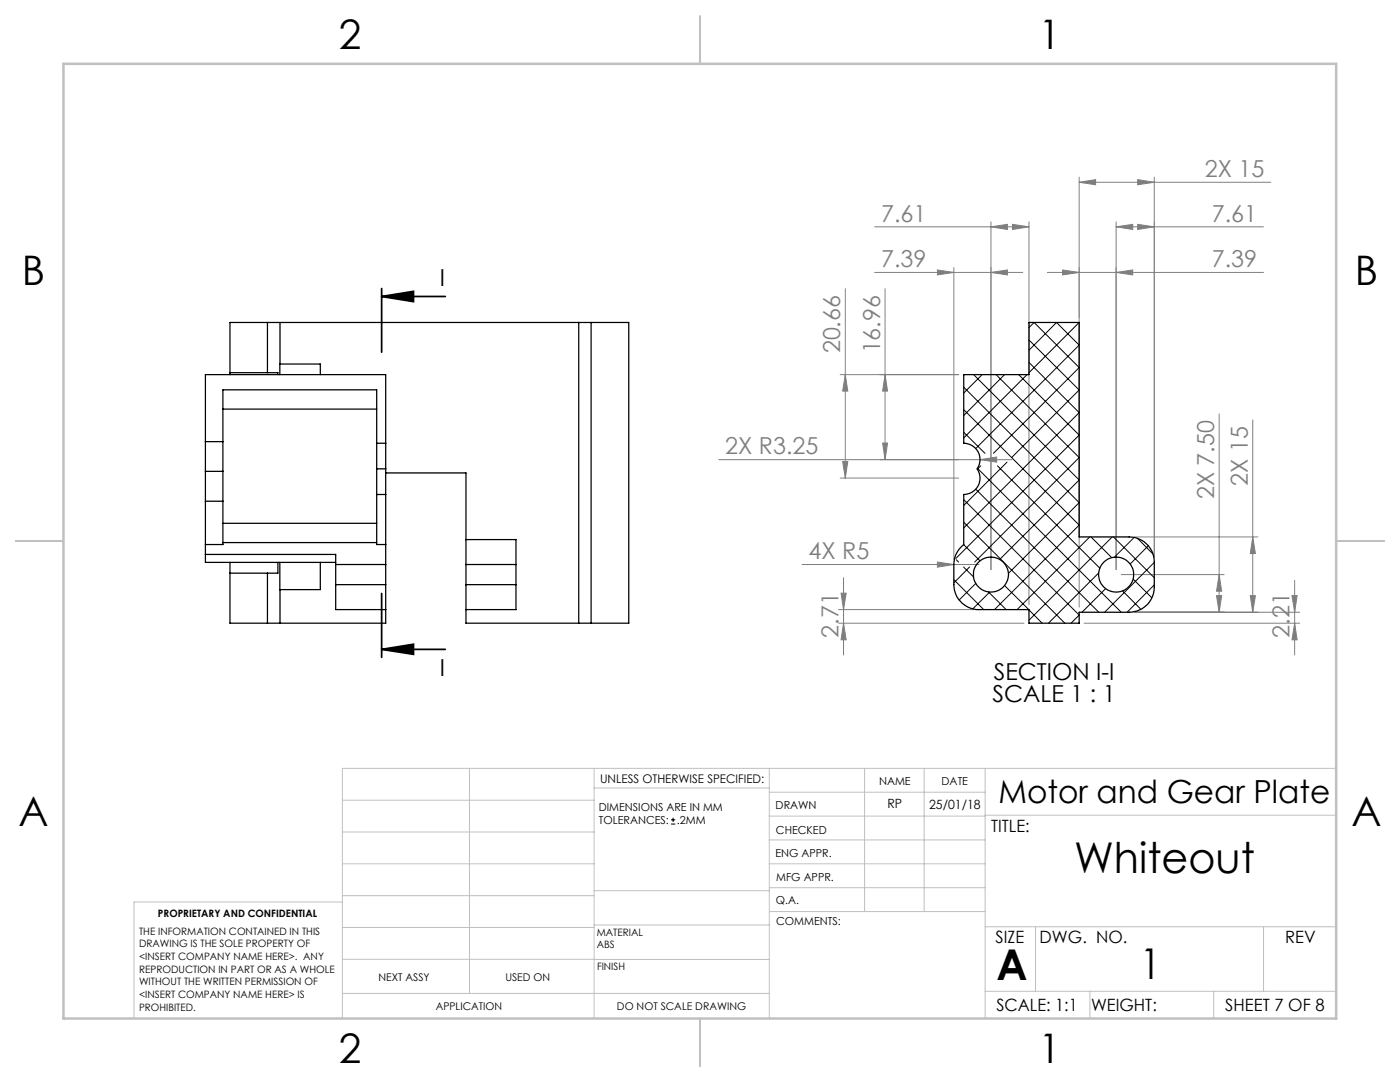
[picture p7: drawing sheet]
<svg xmlns="http://www.w3.org/2000/svg" width="279mm" height="216mm" viewBox="0 0 279 216" stroke-linecap="round" stroke-linejoin="round" font-family="sans-serif">
<path d="M133.9 164.4h.9M133.9 163.6h.9M134.3 163.2v.8" fill="none" stroke="#000" stroke-width=".2"/>
<path d="M76.2 59.2h12.7M76.2 57.6v12.7M76.2 59.2l6.3-1.1v2.1zM76.2 118.4v12.8M76.2 129.6h12.7M76.2 129.6l6.3-1v2z" fill="none" stroke="#000" stroke-width=".35"/>
<g fill="none" stroke="#808080" stroke-width=".2">
<path d="M215.4 36.4l3.3-.6v1.1zM215.4 35.3v85.8M215.4 36.4h38.2M227 35.8l3.4 .6-3.4 .5zM230.4 35.3v75.9M168.7 57.6v37.8M174.6 45.3h30.8M174.6 54.4h29.5M176.6 57.6v34.1M187.1 53.9l3.3 .5-3.3 .5zM190.4 53.4v58.3M197.8 54.4l3.2-.5v1z"/>
<path d="M197.8 45.3l3.2-.5v1zM197.8 44.3v69.4M202.1 44.8l3.3 .5-3.3 .5zM205.4 44.3v76.3M209 54.4h43.2M212.1 53.9l3.3 .5-3.3 .5zM222.7 45.3l3.4-.5v1zM222.7 44.3v69.4M222.7 45.3h29.5M222.7 54.4l3.4-.5v1zM227 44.8l3.4 .5-3.4 .5zM167.7 74.8h23.6"/>
<path d="M168.7 74.8l.5 3.2h-1zM176.6 74.8l.5 3.2h-1zM143.4 91.7h58.5M167.7 95.4h23.6M168.2 92.1h1l-.5 3.3zM176.1 88.4h1l-.5 3.3zM195.6 91.7l3.3-.5v1zM243.3 82.6v39.6M250 83.8v38.4M160.1 112.6h35.3M167.9 118.4h1l-.6 3.2zM168.3 115.3v15.4"/>
<path d="M187.1 112.1l3.3 .5-3.3 .6zM223.8 114.7h20.5M226.4 107.1h24.6M242.8 118.9h1l-.5 3.3zM243.3 114.7l.5 3.3h-1zM249.5 118.9h1l-.5 3.3zM250 107.1l.5 3.4h-1zM257.8 118.9h1.1l-.5 3.3zM258.4 115.8v14.9M167.4 124.4h37M167.4 121.6h27M168.3 124.4l.6 3.3h-1z"/>
<path d="M216.4 124.4h43M226.4 122.2h33M258.4 124.4l.5 3.3h-1.1z"/>
</g>
<g fill="none" stroke="#c0c0c0" stroke-width=".2">
<path d="M68.3 159.7h50.3M93.7 153.3v44.9M118.6 153.3v49.9M118.6 157.2h34.9M153.5 153.3v49.9M153.5 158.1h43.1M172.5 153.3v28.6M184.4 153.3v28.6M196.6 153.3v49.9M266.7 153.3h-198.4v49.9M68.3 178.7h50.3M68.3 172.4h50.3"/>
<path d="M68.3 166h50.3M68.3 180h-41.6v23.2M118.6 177.7h35M153.5 167.6h43.1M153.5 162.8h43.1M153.5 172.4h43.1M153.5 177.1h43.1M196.6 162.7h70.1M68.3 198.2h85.2M68.3 191.4l85.2 .1M68.3 185.1h50.3M118.6 184.6h35"/>
<path d="M153.6 181.9h43M196.6 197.8h70.1M196.6 184.9h70.1M206.7 184.9v12.9M217.5 197.8v5.4M242.2 197.8v5.4M252.2 184.9v12.9"/>
</g>
<path d="M139.7 3.2v9.5M3.1 107.9h9.6M266.7 107.9h9.5M139.7 203.2v9.6" fill="none" stroke="#c0c0c0" stroke-width=".25"/>
<path d="M12.7 12.7h254v190.5h-254z" fill="none" stroke="#c0c0c0" stroke-width=".5"/>
<path d="M76.2 59.2l6.3-1.1v2.1zM76.2 129.6l6.3-1v2z" fill="#000"/>
<g fill="#808080">
<path d="M187.1 112.1l3.3 .5-3.3 .6z"/>
<path d="M195.6 91.7l3.3-.5v1z"/>
<path d="M222.7 54.4l3.4-.5v1zM212.1 53.9l3.3 .5-3.3 .5z"/>
<path d="M197.8 54.4l3.2-.5v1zM187.1 53.9l3.3 .5-3.3 .5z"/>
<path d="M202.1 44.8l3.3 .5-3.3 .5zM197.8 45.3l3.2-.5v1z"/>
<path d="M227 35.8l3.4 .6-3.4 .5zM215.4 36.4l3.3-.6v1.1z"/>
<path d="M227 44.8l3.4 .5-3.4 .5zM222.7 45.3l3.4-.5v1z"/>
<path d="M176.1 88.4h1l-.5 3.3zM176.6 74.8l.5 3.2h-1zM168.2 92.1h1l-.5 3.3zM168.7 74.8l.5 3.2h-1zM168.3 124.4l.6 3.3h-1zM167.9 118.4h1l-.6 3.2z"/>
<path d="M250 107.1l.5 3.4h-1zM249.5 118.9h1l-.5 3.3zM243.3 114.7l.5 3.3h-1zM242.8 118.9h1l-.5 3.3zM257.8 118.9h1.1l-.5 3.3zM258.4 124.4l.5 3.3h-1.1z"/>
</g>
<g fill="none" stroke="#000" stroke-width=".25">
<path d="M45.9 74.4h7.5M53.4 74.4h2.1v.4M53.4 64.3h2.5M53.4 64.3h-7.5v10.5M53.4 64.3v10.1M55.9 72.6l-.1 2.2M55.9 64.3v8.3M55.9 72.6h8v2.2M55.9 64.3h59.6M115.5 64.3h2.5M115.5 64.3v60.1M118 64.3h7.5v60.1h-7.5"/>
<path d="M118 64.3v60.1M192.3 74.8h13.1v-10.5h10v42.8h10a5 5 0 0 1 5 5v5.1a5 5 0 0 1-5 5h-10v2.2h-10v-2.8h-10a5 5 0 0 1-5-4.9v-4.1a5.1 5.1 0 0 1 1.9-3.9v-10a3.3 3.3 0 0 0 2.7-5.1 3.3 3.3 0 0 0-2.7-5.2zM41 88.1v6M41 94.1v5.9M41 88.1v-13.3h36v13.6M41 88.1h3.5M41 94.1h3.5M44.5 88.1v6M44.5 94.1v5.9M44.5 88.1v-10.3h30.7v10.6M44.5 81.6h30.7M75.2 88.4v5.2"/>
<path d="M75.2 93.6v5.1M75.2 98.7v10h1.8M75.2 98.7h1.8M75.2 88.4h1.8M75.2 93.6h1.8M77 88.4v5.2M77 93.6v5.1M77 94.4h16v13.3M77 98.7v10M41 108.7v1.9M41 110.6h26v2M41 110.6v1.6h26"/>
<path d="M41 100v8.7M41 100h3.5M44.5 100v8.7h-3.5M44.5 108.3h30.7M44.5 104.4h30.7M45.9 112.2v12.2h7.5M45.9 114.4h7.5M53.4 114.4v10M55.5 112.2v2.2h-2.1M55.8 112.2l.1 5.5M55.9 117.7v6.7M63.9 112.2v5.5h-8"/>
<path d="M67 116.7v4.9h10M67 116.7h10M67 112.6h10M67 112.6v4.1M77 116.7v4.9M77 108.7v3.9M77 112.6v4.1M93 116.7v4.9M93 107.7v4.9M93 107.7h10v4.9M93 116.7h10M93 112.6h10"/>
<path d="M93 112.6v4.1M103 116.7v4.9h-10M103 112.6v4.1M53.4 124.4h2.5M77 121.6v2.8h-21.1M93 121.6v2.8h22.5M115.5 124.4h2.5"/>
<circle cx="197.8" cy="114.6" r="3.5"/>
<circle cx="222.7" cy="114.7" r="3.5"/>
</g>
<g fill="none" stroke="#000" stroke-width=".2">
<path d="M192.3 77.3l23.1 23-14.1 14.1M194.3 74.8l21.1 21-15.9 15.8M196 74.8l-3.7 3.6M198.8 74.8l16.6 16.5-20.9 20.8M200.5 74.8l-8.2 8.1M203.3 74.8l12.1 12-24.6 24.6M205 74.8l-12.7 12.6M205.4 65.4l1-1.1 9 9-17.1 17.2M205.4 69.9l5.5-5.6 4.5 4.6-20.7 20.6M205.4 67.8l10 10-13.5 13.5M205.4 72.3l10 10-23.1 23M215.4 64.3l-10 10.1"/>
<path d="M192.3 99.7l23.1 23-1.7 1.7M192.3 86.3l4.3 4.2M192.3 81.7l9.5 9.5M194.7 97.6l24.6 24.6M195.1 93.5l28.7 28.7M195.7 93l-.6 .6M199.1 93l20.4 20.4M201 92.2l-8.7 8.7M201.9 91.3l13.5 13.5-16.9 16.8M190.4 115.7l5.9 5.9M190.5 111.4h.1M190.9 111.7l.4 .4"/>
<path d="M192.3 113.1l2 2M192.3 108.7l3.3 3.2M192.3 104.2l20.2 20.2M193.5 113.1l-3.1 3.2M194.7 116.4l-3.3 3.3M197.3 118.1l3.5 3.5M197.5 118.1l-3.4 3.4M200.5 116.8l4.8 4.8M217.5 107.1l-14.5 14.5M217.7 107.1l4.2 4.2M219.3 114.3l-10.1 10.1M220.7 117.4l-4.8 4.8"/>
<path d="M222 107.1l-16.6 16.7M222.2 107.1l8.2 8.2M224 117.9l3.7 3.7M226.1 115.5l3.8 3.8M226.3 107.2l-3.9 4M227 107.4l3.1 3.1M229.2 108.9l-3.6 3.6M230.4 112.2l-9.9 10M230.4 116.7l-5.5 5.5M205.4 121.7l2.6 2.7"/>
</g>
<g font-size="8.5">
<text x="214.3" y="174.2">Whiteout</text>
<text x="198.9" y="195.5">A</text>
<text x="227.5" y="195.4">1</text>
</g>
<g font-size="8.1">
<text x="67.6" y="9.7">2</text>
<text x="207.3" y="9.7">1</text>
<text x="4.4" y="57">B</text>
<text x="270.4" y="57">B</text>
<text x="3.7" y="164.9">A</text>
<text x="269.7" y="164.9">A</text>
<text x="67.6" y="212.2">2</text>
<text x="207.3" y="212.2">1</text>
</g>
<text font-size="6.3" x="199.3" y="160.2">Motor and Gear Plate</text>
<g font-size="4.7" fill="#808080">
<text x="240.4" y="35.3">2X 15</text>
<text x="175.9" y="44.2">7.61</text>
<text x="241.9" y="44.2">7.61</text>
<text x="175.9" y="53.3">7.39</text>
<text x="241.9" y="53.3">7.39</text>
<text x="167.7" y="70.5" transform="rotate(-90 167.7 70.5)">20.66</text>
<text x="175.6" y="70.5" transform="rotate(-90 175.6 70.5)">16.96</text>
<text x="144.7" y="90.7">2X R3.25</text>
<text x="242.3" y="99.6" transform="rotate(-90 242.3 99.6)">2X 7.50</text>
<text x="249" y="97" transform="rotate(-90 249 97)">2X 15</text>
<text x="161.4" y="111.6">4X R5</text>
<text x="167.4" y="127.3" transform="rotate(-90 167.4 127.3)">2.71</text>
<text x="257.4" y="127.3" transform="rotate(-90 257.4 127.3)">2.21</text>
</g>
<g font-size="4.7">
<text x="87.8" y="57.1">I</text>
<text x="87.8" y="134.9">I</text>
<text x="198.3" y="135.6">SECTION I-I</text>
<text x="198.1" y="140.1">SCALE 1 : 1</text>
</g>
<g font-size="3.4">
<text x="197.8" y="166">TITLE:</text>
<text x="198.7" y="188.1">SIZE</text>
<text x="207.5" y="188.1">DWG. NO.</text>
<text x="256.5" y="188.2">REV</text>
<text x="198.8" y="201.7">SCALE: 1:1</text>
<text x="217.7" y="201.8">WEIGHT:</text>
<text x="244.5" y="201.7">SHEET 7 OF 8</text>
</g>
<g font-size="2.5">
<text x="177.1" y="161.3">RP</text>
<text x="185.4" y="161.4">25/01/18</text>
</g>
<text font-size="2.4" x="119.8" y="156.2">UNLESS OTHERWISE SPECIFIED:</text>
<g font-size="2.2">
<text x="119.5" y="161.8">DIMENSIONS ARE IN MM</text>
<text x="154.8" y="161.4">DRAWN</text>
<text x="175.4" y="156.6">NAME</text>
<text x="187.9" y="156.7">DATE</text>
<text x="119.5" y="164.4">TOLERANCES:</text>
<text x="135.1" y="164.4">.2MM</text>
<text x="154.9" y="166.3">CHECKED</text>
<text x="154.8" y="171">ENG APPR.</text>
<text x="154.9" y="175.7">MFG APPR.</text>
<text x="154.9" y="180.4">Q.A.</text>
<text x="154.9" y="184.6">COMMENTS:</text>
</g>
<g font-size="2.1">
<text x="75.5" y="195.7">NEXT ASSY</text>
<text x="100.9" y="195.7">USED ON</text>
<text x="86.9" y="201.5">APPLICATION</text>
<text x="123.1" y="201.6">DO NOT SCALE DRAWING</text>
</g>
<g font-size="2">
<text x="31.5" y="182.9">PROPRIETARY AND CONFIDENTIAL</text>
<text x="27.8" y="186.5">THE INFORMATION CONTAINED IN THIS</text>
<text x="27.8" y="189">DRAWING IS THE SOLE PROPERTY OF</text>
<text x="27.8" y="191.6">&lt;INSERT COMPANY NAME HERE&gt;. ANY</text>
<text x="119.1" y="186.7">MATERIAL</text>
<text x="119.1" y="189.2">ABS</text>
<text x="27.8" y="194.1">REPRODUCTION IN PART OR AS A WHOLE</text>
<text x="27.8" y="196.6">WITHOUT THE WRITTEN PERMISSION OF</text>
<text x="119.1" y="193.5">FINISH</text>
<text x="27.8" y="199.1">&lt;INSERT COMPANY NAME HERE&gt; IS</text>
<text x="27.8" y="201.7">PROHIBITED.</text>
</g>
</svg>
